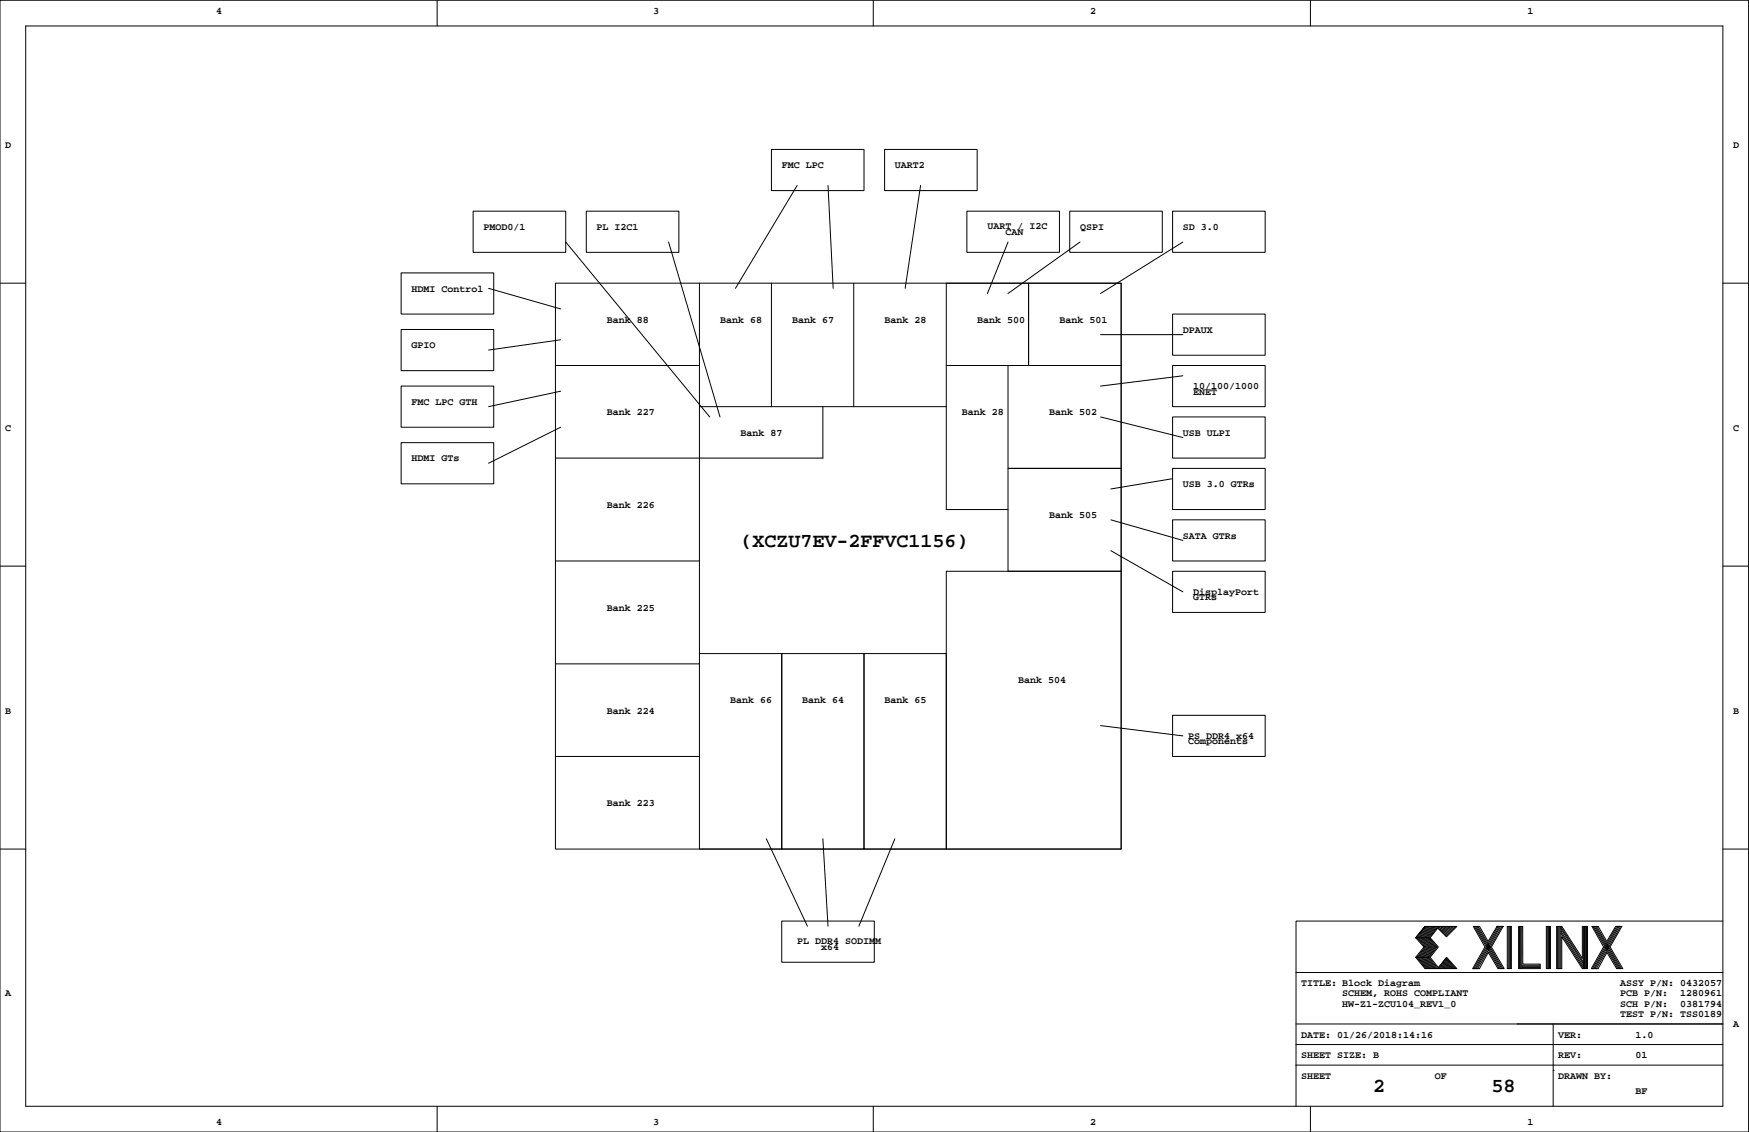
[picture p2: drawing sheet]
<svg xmlns="http://www.w3.org/2000/svg" width="432mm" height="279mm" viewBox="0 0 432 279" stroke-linecap="round" stroke-linejoin="round" font-family="sans-serif">
<g fill="none" stroke="#000" stroke-width=".25">
<path d="M0 .1h431.7v279.3h-431.7zM6.3 6.4h419.1v266.7h-419.1zM107.9 .1v6.3M215.6 .1v6.3M323.5 .1v6.3M190.5 36.9h22.8v10.1h-22.8zM218.4 36.9h22.8v10.1h-22.8zM116.8 52.1h22.9v10.2h-22.9zM139.7 59.7l35.5 43.2M144.7 52.1h22.9v10.2h-22.9zM165.1 59.7l12.7 43.2M196.8 45.8l-15.2 25.4"/>
<path d="M204.4 45.8l1.3 25.4M227.3 45.8l-3.8 25.4M238.7 52.1h22.9v10.2h-22.9zM248.9 59.7l-5.1 12.7M264.1 52.1h22.9v10.2h-22.9zM266.6 59.7l-17.7 12.7M289.5 52.1h22.8v10.2h-22.8zM292 59.7l-20.3 12.7M0 69.9h6.3M99 67.4h22.9v10.1h-22.9zM120.6 71.2l17.8 5M137.1 69.9h139.7v139.7h-139.7z"/>
<path d="M172.7 69.9v91.4M190.5 69.9v30.5M210.8 69.9v30.5M233.6 69.9h20.3v20.3h-20.3zM253.9 69.9h22.9v20.3h-22.9zM289.5 77.5h22.8v10.2h-22.8zM425.4 69.9h6.3M99 95.3h22.9v10.1h-22.9zM99 81.3h22.9v10.2h-22.9zM137.1 90.2h35.6M138.4 83.9l-17.8 2.5M138.4 96.6l-17.8 3.8"/>
<path d="M233.6 90.2v35.6h15.3M248.9 90.2h27.9v25.4h-27.9zM271.7 82.6h20.3M289.5 90.2h22.8v10.2h-22.8zM292 92.8l-20.3 2.5M99 109.3h22.9v10.1h-22.9zM138.4 105.4l-17.8 8.9M172.7 100.4h60.9M203.2 100.4v12.7h-66.1M248.9 115.6h27.9v25.4h-27.9zM271.7 102.9l20.3 5.1M289.5 102.9h22.8v10.2h-22.8z"/>
<path d="M289.5 115.6h22.8v10.2h-22.8zM289.5 118.1l-15.2 2.6M0 139.7h6.3M137.1 138.5h35.6M274.3 128.3l17.7 5.1M274.3 135.9l17.7 10.2M289.5 128.3h22.8v10.2h-22.8zM425.4 139.7h6.3M233.6 141h43.2v68.6h-43.2zM289.5 141h22.8v10.2h-22.8zM137.1 163.9h35.6M172.7 161.3h20.3v48.3h-20.3z"/>
<path d="M193 161.3h20.3v48.3h-20.3zM213.3 161.3h20.3v48.3h-20.3zM271.7 179.1l20.3 2.5M289.5 176.6h22.8v10.1h-22.8zM137.1 186.7h35.6M0 209.6h6.3M189.2 207l10.1 21.6M203.2 207l1.2 21.6M220.9 207l-8.9 21.6M425.4 209.6h6.3M193 227.3h22.9v10.2h-22.9zM349.5 236.3h3.6"/>
<path d="M349.9 231.5l1.9 2.2-2 2.6 2.2 2.8M350.1 236.3l2.2 2.8M350.2 231.5l1.9 2.3-2 2.5M350.4 236.3l2.2 2.8M350.5 231.5l1.9 2.3-2 2.5M350.6 236.3l2.3 2.7M350.8 231.5l1.9 2.3-2 2.5M351 236.3l2.2 2.8M351.1 231.5l1.9 2.3-2 2.5M351.3 236.3l2.2 2.8M351.4 231.5l1.9 2.3-2 2.5M351.6 236.3l2.2 2.8"/>
<path d="M351.7 231.5l1.9 2.2M351.8 228.7l-2.3 2.8 2.3-2.8h7.9l-2.6 2.5-2.1-2.1-1.9 2.4 2 2.2-2 2.6 2 2.5 2-2.5 2.6 2.8h-7.9l-2.3-2.8M351.9 236.3l2.2 2.8M352 231.5l1.9 2.2M352.1 228.7l-2.2 2.7M352.2 236.3l2.2 2.8M352.3 231.5l1.9 2.3-2 2.5M352.4 228.7l-2.2 2.7M352.5 236.3l2.2 2.8M352.6 231.5l1.9 2.2M352.7 228.7l-2.2 2.7M352.8 236.3l2.2 2.8"/>
<path d="M352.8 231.5l2 2.2M353 228.7l-2.2 2.7M353.1 231.5h-3.6l2.1 2.2-2.1 2.6M353.2 228.7l-2.1 2.7M353.6 233.8l-2 2.5M353.6 228.7l-2.2 2.7M353.8 228.7l-2.1 2.7M353.9 233.8l-1.9 2.4M354.1 228.7l-2.1 2.7M354.4 228.7l-2.1 2.7M354.5 233.8l-2 2.5M354.7 228.7l-2.1 2.7"/>
<path d="M354.8 233.8l-2 2.5M355 228.7l-2.1 2.7M355.2 238.8l.2 .3M355.3 238.6l.4 .5M355.4 228.7l-.4 .4M355.4 238.4l.6 .7M355.6 238.3l.7 .8M355.7 238.1l.9 1M355.7 228.7l-.5 .5M355.9 237.9l1 1.2M356 237.8l1.2 1.3M356.1 228.7l-.8 .7"/>
<path d="M356.1 237.6l1.4 1.4M356.3 237.4l1.5 1.7M356.4 237.2l1.6 1.9M356.5 228.7l-1 .9M356.5 237.1l1.8 2M356.7 236.9l1.9 2.2M356.8 236.7l2.1 2.4M356.8 228.7l-1.1 1.1M356.9 236.6l2.3 2.5M357.1 236.5l2.3 2.6M357.2 228.7l-1.3 1.2M357.5 228.7l-1.4 1.4"/>
<path d="M357.8 228.7l-1.6 1.6M358.2 228.7l-1.8 1.7M358.5 228.7l-1.9 1.9M359 228.7l-2.2 2.1M359.3 228.7l-2.3 2.3M364 228.7l6.1 10.4M364.3 228.7l6.1 10.4M364.6 228.7l6.1 10.4M364.9 228.7l6.1 10.4M367.4 232.3l-2.1-3.6h-1.6l2.9 5-3 5.4h1.7l2.1-4 2.4 4h1.6l-3.2-5.4M369.6 228.7l-2.2 3.6M369.8 228.7l-5.9 10.4"/>
<path d="M370.2 228.7l-6 10.4M370.5 228.7l-6 10.4M370.8 228.7l-6 10.4M371.1 228.7h-1.5h1.5l-2.9 5M372.1 228.7h1v10.4h-1zM372.4 228.7v10.4M372.6 228.7v10.4M372.9 228.7v10.4M374.9 228.7h1v9.3h4.3v1.1h-5.3zM375.1 228.7v10.4M375.4 228.7v10.4M375.7 228.7v10.4"/>
<path d="M375.7 238.2h4.5M375.7 238.5h4.5M375.7 238.8h4.5M381.8 228.7h1v10.4h-1zM382 228.7v10.4M382.3 228.7v10.4M382.5 228.7v10.4M384.3 228.7h1.3l5.1 7.8v-7.8h1.2v10.4h-1.2l-5.1-7.9v7.9h-1.3zM384.5 228.7v10.4M384.8 228.7v10.4M385.1 228.7v10.4M385.3 228.7v10.4"/>
<path d="M385.3 230.3l5.6 8.7M385.3 229.8l5.6 8.7M385.3 229.2l5.6 8.7M385.3 228.8l5.6 8.7M390.9 228.7v10.4M391.2 228.7v10.4M391.5 228.7v10.4M391.7 228.6v10.4M393.3 228.7l6.1 10.4M393.6 228.7l6.1 10.4M393.9 228.7l6.1 10.4M394.2 228.7l6.1 10.4"/>
<path d="M396.7 232.3l-2.1-3.6h-1.6l2.9 5-3 5.4M397.5 233.7l3.2 5.4h-1.6l-2.4-4-2.2 4h-1.6M398.9 228.7l-2.2 3.6M399.1 228.7l-6 10.4M399.4 228.7l-5.9 10.4M399.7 228.7l-5.9 10.4M400.1 228.7l-6 10.4M400.4 228.7h-1.5h1.5l-2.9 5M425.4 227.3h-105.4v35.6M320 257.8h105.4M320 252.7h105.4M320 240h105.4"/>
<path d="M383.5 252.7v20.4M107.9 273.1v6.3M215.6 273.1v6.3M320 262.9v10.2M320 262.9h105.4M323.5 273.1v6.3M383.5 264.2h.1"/>
</g>
<g font-size="4.9">
<text x="182.8" y="135">(XCZU7EV-2FFVC1156)</text>
<text x="339" y="269.6">2</text>
<text x="368.2" y="269.6">58</text>
</g>
<g font-size="2.5">
<text x="53.3" y="3.4">4</text>
<text x="161.3" y="3.4">3</text>
<text x="269.2" y="3.4">2</text>
<text x="377.1" y="3.4">1</text>
<text x="1.3" y="36.4">D</text>
<text x="193" y="41.5">FMC LPC</text>
<text x="220.9" y="41.5">UART2</text>
<text x="427.9" y="36.4">D</text>
<text x="119.4" y="56.8">PMOD0/1</text>
<text x="147.3" y="56.8">PL I2C1</text>
<text x="243.8" y="56.6">UART / I2C</text>
<text x="248.2" y="58">CAN</text>
<text x="266.6" y="56.8">QSPI</text>
<text x="292" y="56.8">SD 3.0</text>
<text x="101.6" y="72">HDMI Control</text>
<text x="149.8" y="79.6">Bank 88</text>
<text x="177.8" y="79.6">Bank 68</text>
<text x="195.5" y="79.6">Bank 67</text>
<text x="218.4" y="79.6">Bank 28</text>
<text x="241.2" y="79.6">Bank 500</text>
<text x="261.6" y="79.6">Bank 501</text>
<text x="292" y="82.2">DPAUX</text>
<text x="101.6" y="86">GPIO</text>
<text x="294.6" y="96">10/100/1000</text>
<text x="101.6" y="99.9">FMC LPC GTH</text>
<text x="294.6" y="97.4">ENET</text>
<text x="1.3" y="106.3">C</text>
<text x="149.8" y="102.5">Bank 227</text>
<text x="182.8" y="107.5">Bank 87</text>
<text x="237.4" y="102.5">Bank 28</text>
<text x="259" y="102.5">Bank 502</text>
<text x="292" y="107.5">USB ULPI</text>
<text x="427.9" y="106.3">C</text>
<text x="101.6" y="113.9">HDMI GTs</text>
<text x="149.8" y="125.3">Bank 226</text>
<text x="292" y="120.2">USB 3.0 GTRs</text>
<text x="259" y="127.9">Bank 505</text>
<text x="292" y="132.9">SATA GTRs</text>
<text x="294.6" y="146.8">DisplayPort</text>
<text x="294.6" y="148.2">GTRs</text>
<text x="149.8" y="150.7">Bank 225</text>
<text x="180.3" y="173.6">Bank 66</text>
<text x="198.1" y="173.6">Bank 64</text>
<text x="218.4" y="173.6">Bank 65</text>
<text x="251.4" y="168.5">Bank 504</text>
<text x="1.3" y="176.1">B</text>
<text x="149.8" y="176.1">Bank 224</text>
<text x="427.9" y="176.1">B</text>
<text x="293.3" y="182.3">PS DDR4 x64</text>
<text x="293.3" y="183.7">Components</text>
<text x="149.8" y="199">Bank 223</text>
<text x="196.8" y="233.1">PL DDR4 SODIMM</text>
<text x="202.7" y="234.5">x64</text>
<text x="1.3" y="245.9">A</text>
<text x="321.2" y="243.4">TITLE: Block Diagram</text>
<text x="331.4" y="245.9">SCHEM, ROHS COMPLIANT</text>
<text x="400" y="245.9">PCB P/N:</text>
<text x="400" y="243.4">ASSY P/N: 0432057</text>
<text x="414.8" y="245.9">1280961</text>
<text x="331.4" y="248.5">HW-Z1-ZCU104_REV1_0</text>
<text x="400" y="251">TEST P/N: TSS0189</text>
<text x="400" y="248.5">SCH P/N:</text>
<text x="414.8" y="248.5">0381794</text>
<text x="321.2" y="256.1">DATE: 01/26/2018:14:16</text>
<text x="384.7" y="256.1">VER:</text>
<text x="403.8" y="256.1">1.0</text>
<text x="427.9" y="253.6">A</text>
<text x="321.2" y="261.2">SHEET SIZE: B</text>
<text x="384.7" y="261.2">REV:</text>
<text x="403.8" y="261.2">01</text>
<text x="321.2" y="266.3">SHEET</text>
<text x="354.2" y="266.3">OF</text>
<text x="384.7" y="266.3">DRAWN BY:</text>
<text x="403.8" y="270.1">BF</text>
<text x="53.3" y="277.7">4</text>
<text x="161.3" y="277.7">3</text>
<text x="269.2" y="277.7">2</text>
<text x="377.1" y="277.7">1</text>
</g>
</svg>
